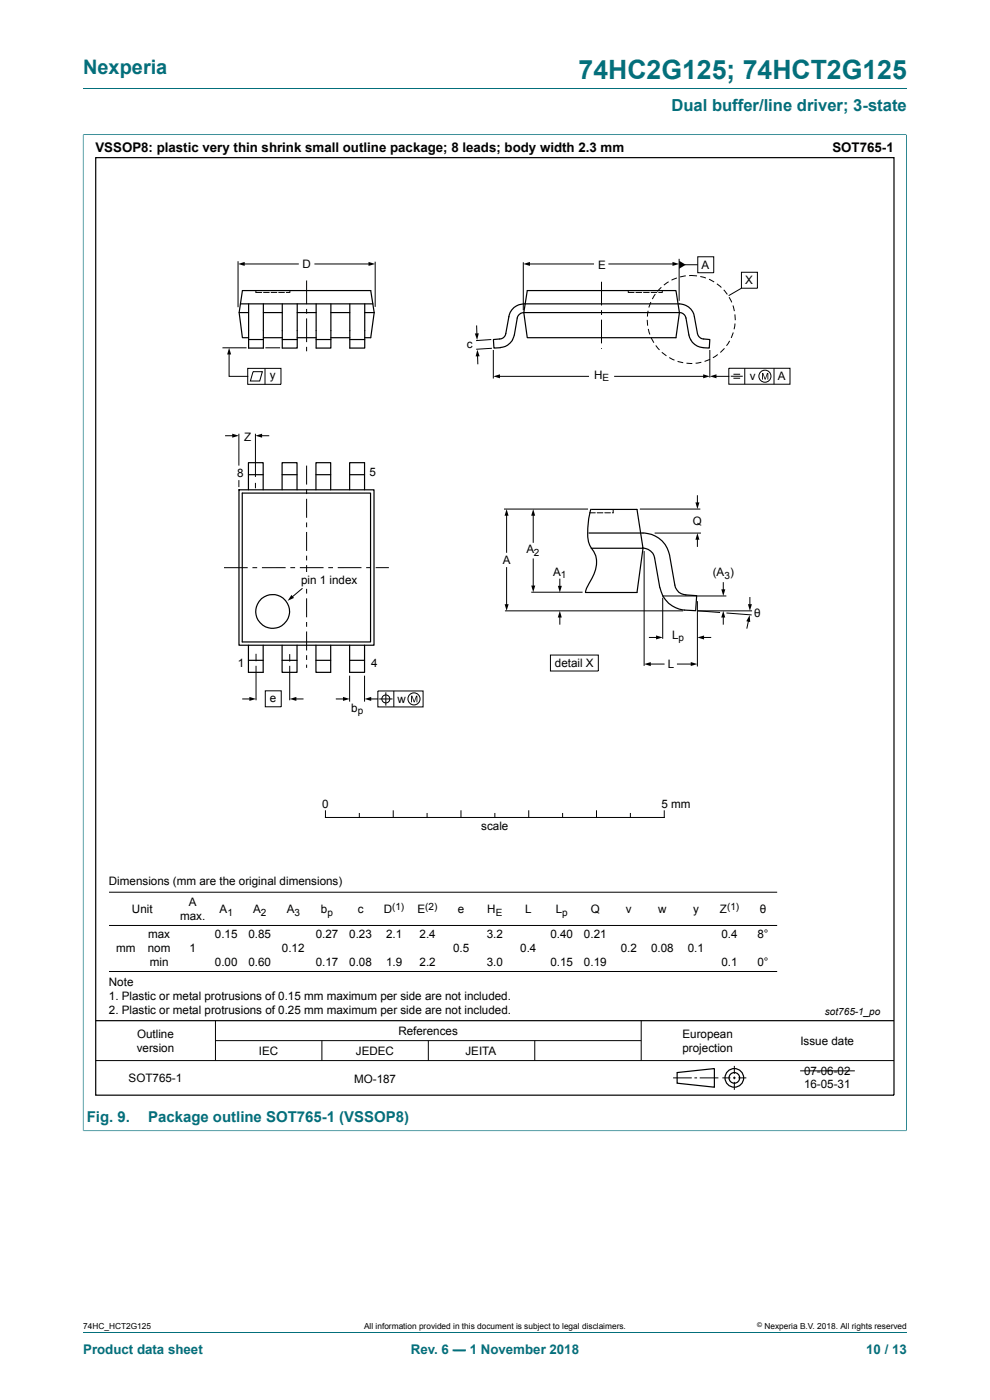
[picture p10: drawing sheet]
<svg xmlns="http://www.w3.org/2000/svg" width="210mm" height="297mm" viewBox="0 0 210 297" stroke-linecap="round" stroke-linejoin="round" font-family="sans-serif">
<path d="M17.6 18.8h174.8M17.6 28.6h174.7M17.6 28.5v211.5M192.3 28.5v211.5M17.6 239.9h174.7" fill="none" stroke="#036f7b" stroke-width=".21"/>
<g fill="none" stroke="#000" stroke-width=".21">
<path d="M50.5 55.4v9.8M51.6 56h11.7M66.8 56h11.7M79.6 55.5v9.6M111 55.6v10.2M112.1 56h13.8M127.6 59.8v5M129.2 56h13.7M141.8 59.8l-1 .7M143.6 59l-1.2 .4M144.1 54.9v8.9M145.2 56.2h2.8"/>
<path d="M145.5 58.5l-1.2 .3M146.2 58.5h1.7M148 54.5h3.4v3.4h-3.4zM148.5 58.7l1.2 .3M150.4 59.2l1.1 .6M157.3 57.8h3.4v3.3h-3.4zM47.2 73.8h5.1M48.6 74.9v4.9h3.9M52.5 78.1h7.1v3.4h-7.1zM53.7 78.9h2l-.6 1.9h-2zM56.2 78.1v3.4M56.3 73.8h3.1"/>
<path d="M101.1 69.1l.1 1.9M101.3 75.3l.1 1.9M104.2 72l-3.2 .3M104.3 73.9l-3.3 .2M104.6 74.3v6M105.8 79.8h19M127.6 65.8v1M127.6 67.8v5M127.6 73.8v.2M130.4 79.8h19M137.3 67.9l.1 1.2M137.5 65.9l-.2 1.3"/>
<path d="M137.5 69.8l.4 1.2M138.1 64.1l-.5 1.1M138.1 71.6l.6 1.1M139 62.4l-.6 1M139.1 73.3l.8 .9M140.3 60.9l-.9 .9M140.4 74.7l1 .8M142 75.9l1.1 .5M143.7 76.7l1.2 .3M145.6 77l1.3 .1M148.8 76.9l-1.2 .2M150.6 74.3v5.8"/>
<path d="M150.6 76.2l-1.1 .5M151.7 79.8h2.9M152.1 60.2l.9 .8M152.2 75.2l-1 .7M153.5 61.5l.8 1M153.7 73.9l-.9 .9M154.6 78.1h13v3.4h-13zM154.7 63.1l.5 1.1M154.8 72.3l-.7 1M155 79.8h2.6M155.5 64.8l.3 1.2M155.5 70.5l-.4 1.2"/>
<path d="M155.6 79.4h1.4M155.9 66.7l.1 1.2M155.9 68.6l-.2 1.3M157.3 61.1l-2.7 1.6M158 78.1v3.4M164.2 78.1v3.4M47.9 92.4h1.6M50.7 92v6.8M54.2 92v9.2M55.3 92.4h1.7M65 98.8v4M155.6 80.2h1.4"/>
<path d="M54.2 102.4v1.2M65 103.8v1M65 105.8v4M65 110.8v1M65 112.9v4M65 117.9v1M65 119.9v4M107.5 109.1v8.1M113.1 109.1v6M113.1 118.6v5.9M147.9 105.2v1.7M147.9 114.2v1.7"/>
<path d="M47.5 120.4h5M53.5 120.4h1.1M54.3 138.7v1.6M60.6 120.4h-5M61.5 138.8v1.5M61.6 120.4h1M63.6 120.4h5M64.1 124.9l-2.2 1.8M65 124.9v1M65 126.9v4M65 132v1M65 134v4"/>
<path d="M65 139v1M69.6 120.4h1M76.7 120.4h-5.1M77.7 120.4h1M79.7 120.4h2.8M107.1 129.6h37.8M107.5 120.4v8.1M112.7 125.6h10.9M116.8 139h10.1v3.4h-10.1zM118.8 122.9v1.7M118.8 130.7v1.7M137.8 135.2h1.6"/>
<path d="M140.6 126.8v8.7M140.6 126.4h13.5M147.9 127.5v13.9M148 129.6l4.7 .3M148 129.6h11.5M149.1 135.2h1.7M153.4 123.6v1.7M153.4 130.7v1.7M154.1 130l5.3 .5M158.8 131.6l-.4 1.7M159.1 126.8v1.7M51.5 148.3h1.7"/>
<path d="M54.3 141.2v7.4M56.3 146.6h3.4v3.3h-3.4zM61.5 141.2v7.4M62.6 148.3h1.7M65 141v.7M71.3 148.3h1.7M74.2 143.3v5.5M77.3 143.3v5.5M78.5 148.3h1.7M80.2 146.6h9.5v3.4h-9.5zM80.4 148.3h2.9M81.8 146.9v2.8"/>
<path d="M83.5 146.6v3.4M137.8 140.9h3.1M143.7 140.9h3.1M69 172v1.4h71.9v-1.4M76.2 172.6v.8M83.4 172v1.4M90.6 172.6v.8M97.8 172v1.4M105 172.6v.8M112.2 172v1.4M119.3 172.6v.8M126.5 172v1.4"/>
<path d="M133.7 172.6v.8M23.1 196.3h141.8M23.1 189.3h141.8M23.1 206.1h141.8M45.7 216.5v8.5M136 216.5v8.5M20.3 225h169.3M45.7 220.8h90.3M68.3 220.8v4.2M90.9 220.8v4.2M113.4 220.8v4.2M142.8 228.7h3.9"/>
<path d="M147.3 228.7h.6M148.4 228.7h4M153.2 228.7h1.7M155.5 228.7h.6M155.8 226.1v1.7M155.8 228.4v.5M155.8 229.5v1.7M156.6 228.7h1.7M169.7 227.2h11.6"/>
<circle cx="162.3" cy="79.8" r="1.28"/>
<circle cx="81.8" cy="148.3" r=".85"/>
<circle cx="87.8" cy="148.3" r="1.28"/>
</g>
<g fill="none" stroke="#000" stroke-width=".25">
<path d="M20.3 33.4h169.3v198.9h-169.3zM20.3 216.5h169.3M143.6 227.5l7.9-.8v3.9l-7.9-.8z"/>
<circle cx="155.8" cy="228.7" r="1.13"/>
<circle cx="155.8" cy="228.7" r="1.98"/>
</g>
<g fill="#000">
<path d="M50.5 56l1.4-.4v.8zM78.2 55.6l1.4 .4-1.4 .4zM111 56l1.4-.4v.8zM142.6 55.6l1.5 .4-1.5 .4zM144.1 55.3l1.4 .9-1.4 .8zM48.6 73.8l.4 1.4h-.8zM100.7 70.7h.9l-.4 1.4zM101.3 74.2l.4 1.4h-.8zM104.6 79.8l1.5-.4v.9zM149.2 79.4l1.4 .4-1.4 .5zM150.6 79.8l1.4-.4v.9zM49.3 92l1.4 .4-1.4 .5z"/>
<path d="M54.2 92.4l1.4-.4v.9zM161.6 79.1h.3l.4 1.2 .4-1.2h.3v1.4h-.2v-1.1l-.4 1.1h-.2l-.4-1.1v1.1h-.2zM107.5 108l.4 1.4h-.9zM113.1 108l.4 1.4h-.8zM147.9 113.1l.5 1.4h-.9zM147.5 106.6h.9l-.5 1.4zM61.8 126.2l.6 .7-1.4 .5zM107 128.2h.9l-.4 1.4zM112.7 124.2h.8l-.4 1.4zM118.8 129.6l.4 1.4h-.9zM118.3 124.3h.9l-.4 1.4zM139.2 134.8l1.4 .4-1.4 .4z"/>
<path d="M147.9 135.2l1.4-.4v.9zM153.4 129.6l.4 1.4h-.8zM153 125h.9l-.5 1.4zM159 130.5l.1 1.5-.8-.2zM158.7 128.2h.8l-.4 1.4zM52.9 147.8l1.4 .5-1.4 .4zM61.5 148.3l1.4-.5v.9zM72.8 147.8l1.4 .5-1.4 .4zM77.3 148.3l1.4-.5v.9zM87.2 147.6h.3l.4 1.2 .4-1.2h.2v1.4h-.2l.1-1.2-.4 1.2h-.2l-.4-1.2v1.2h-.2zM136.6 140.9l1.4-.4v.8zM146.5 140.4l1.4 .5-1.4 .4z"/>
</g>
<path d="M64.5 121.5h.9v2.5h-.9z" fill="#fefefe"/>
<path d="M64.5 121.5h.9v2.5h-.9z" fill="none" stroke="#fefefe" stroke-width=".21"/>
<g fill="none" stroke="#000" stroke-width=".21">
<path d="M65 59.5v5M54.3 61.6v.4h1.2M55.9 62h1.2M57.5 62h1.2M59.1 62h1.2M60.7 62h.8M61.5 61.7v.3M65 65.5v1M65 67.5v5.1M65 73.6v.9M133.3 61.6v.4h1.2M134.9 62h1.2"/>
<path d="M136.5 62h1.2M138.1 62h1.2M139.7 62h.7M140.5 61.7v.3M50.7 101.9v1.4M106.9 108h17.8M125.1 108.8h1.2M126.7 108.8h1.2M128.3 108.8h1.2M130.1 108.1v.7h-.2M135.7 108h12.9M136.6 116.9v24.4"/>
<path d="M138.9 113.1h9.8"/>
</g>
<g fill="none" stroke="#000" stroke-width=".25">
<path d="M50.7 66.3h2M51 64.5h28.1M52.7 64.5v9.3h3.2v-9.3M52.7 72h3.2M55.9 66.3h4M55.9 71.6h4M59.9 64.5v9.3h3.1v-9.3M59.9 72h3.1M63 66.3h4.1M63 71.6h4.1M67.1 64.5v9.3h3.1v-9.3M67.1 72h3.1"/>
<path d="M70.2 66.3h4M70.2 71.6h4M74.2 64.5v9.3h3.2v-9.3M74.2 72h3.2M77.4 66.3h2M79.4 66.3l-.8-4.7h-27.2l-.7 4.7 .7 5.3h1.3M79.4 66.3l-.8 5.3h-1.2M107.9 67.2a3.2 3.2 0 0 1 3.2-2.7h33a3.2 3.2 0 0 1 3.2 2.7l.6 3.6a1.41 1.41 0 0 0 1.4 1.1l1.3 .1-.1 1.8h-1.4M107.9 67.2l-.6 3.6a1.31 1.31 0 0 1-1.3 1.1l-1.3 .1 .1 1.8h1.3M111.1 66.3l.7 5.3h31.6l.8-5.3a1.38 1.38 0 0 1 1.3 1.2l.6 3.6a3.3 3.3 0 0 0 3 2.6M111.1 66.3a1.43 1.43 0 0 0-1.4 1.2l-.6 3.6a3.3 3.3 0 0 1-3 2.6M111.8 61.6h31.6l.7 4.7h-33z"/>
<path d="M50.7 103.9h28.6v33h-28.6zM51.4 104.6h27.2v31.6h-27.2zM52.7 103.9v-5.7h3.1v5.7M52.7 100.7h3.1M59.8 103.9v-5.7h3.2v5.7M59.8 100.7h3.2M67 103.9v-5.7h3.1v5.7M67 100.7h3.1M74.2 103.9v-5.7h3.1v5.7M74.2 100.7h3.1M124.9 113.1h11.5a5.8 5.8 0 0 1 5.6 4.7M125.3 108a15.7 15.7 0 0 0-.4 7.1l.2 .7a5.5 5.5 0 0 1 .5 6.9l-1.1 1.9-.3 1.1h10.9l1.3-9.4"/>
<path d="M125.5 108.1h9.6l1.3 8.2h-11M136.4 116.3h.1a2.62 2.62 0 0 1 2.4 2.1l1.1 6.3M142 117.8l1.1 6.3a2.4 2.4 0 0 0 2.3 2.1l2.4 .2-.2 3.2a7.1 7.1 0 0 1-6.5-2.4l-.5-.7-.6-1.8M52.7 136.9v5.7h3.1v-5.7M59.8 136.9v5.7h3.2v-5.7M67 136.9v5.7h3.1v-5.7M74.2 136.9v5.7h3.1v-5.7M52.7 140.1h3.1M59.8 140.1h3.2M67 140.1h3.1M74.2 140.1h3.1"/>
<circle cx="57.8" cy="129.7" r="3.6"/>
</g>
<path d="M17.6 28.6v211.2M17.7 28.6h174.5M192.3 28.6v211.2M17.7 239.9h174.5M17.6 282.6h174.8" fill="none" stroke="#036f7b" stroke-width=".21"/>
<text font-size="5.6" fill="#036f7b" x="122.7" y="16.8">74HC2G125; 74HCT2G125</text>
<text font-size="4.2" fill="#036f7b" x="17.6" y="15.6">Nexperia</text>
<text font-size="3.5" fill="#036f7b" x="142.4" y="23.7">Dual buffer/line driver; 3-state</text>
<g font-size="3.2" fill="#036f7b">
<text x="18.4" y="238">Fig. 9.</text>
<text x="31.4" y="238">Package outline SOT765-1 (VSSOP8)</text>
</g>
<g font-size="2.8">
<text x="20.2" y="32.2">VSSOP8: plastic very thin shrink small outline package; 8 leads; body width 2.3 mm</text>
<text x="176.6" y="32.2">SOT765-1</text>
</g>
<g font-size="2.8" fill="#036f7b">
<text x="17.6" y="287.2">Product data sheet</text>
<text x="87.2" y="287.2">Rev. 6 — 1 November 2018</text>
<text x="183.7" y="287.2">10 / 13</text>
</g>
<g font-size="2.5">
<text x="64.2" y="56.8">D</text>
<text x="126.9" y="57">E</text>
<text x="148.8" y="57">A</text>
<text x="158.1" y="60.2">X</text>
<text x="99" y="73.8">c</text>
<text x="57.3" y="80.4">y</text>
<text x="126" y="80.4">H</text>
<text x="159.1" y="80.6">v</text>
<text x="165" y="80.6">A</text>
<text x="51.8" y="93.5">Z</text>
<text x="50.3" y="101.1">8</text>
<text x="78.4" y="101.1">5</text>
<text x="147" y="111.3">Q</text>
<text x="106.7" y="119.7">A</text>
<text x="111.7" y="117.4">A</text>
<text x="63.9" y="123.8">pin 1 index</text>
<text x="117.3" y="122.2">A</text>
<text x="151.2" y="122.3">(A )</text>
<text x="159.9" y="130.8">θ</text>
<text x="142.6" y="135.6">L</text>
<text x="50.5" y="141.6">1</text>
<text x="78.7" y="141.6">4</text>
<text x="117.7" y="141.5">detail X</text>
<text x="141.7" y="141.7">L</text>
<text x="57.3" y="148.8">e</text>
<text x="84.3" y="149.1">w</text>
<text x="74.5" y="151.1">b</text>
<text x="68.3" y="171.4">0</text>
<text x="140.3" y="171.4">5 mm</text>
<text x="102.1" y="176">scale</text>
<text x="23.1" y="187.8">Dimensions (mm are the original dimensions)</text>
<text x="28" y="193.8">Unit</text>
<text x="38.2" y="195.1">max.</text>
<text x="40.1" y="192.2">A</text>
<text x="46.6" y="193.8">A</text>
<text x="53.7" y="193.8">A</text>
<text x="60.8" y="193.8">A</text>
<text x="68.1" y="193.8">b</text>
<text x="75.9" y="193.8">c</text>
<text x="81.4" y="193.8">D</text>
<text x="88.6" y="193.8">E</text>
<text x="97.1" y="193.8">e</text>
<text x="103.4" y="193.8">H</text>
<text x="111.4" y="193.8">L</text>
<text x="117.9" y="193.8">L</text>
<text x="125.3" y="193.8">Q</text>
<text x="132.8" y="193.8">v</text>
<text x="139.6" y="193.8">w</text>
<text x="147.1" y="193.8">y</text>
<text x="152.7" y="193.8">Z</text>
<text x="161.2" y="193.8">θ</text>
<text x="24.6" y="202">mm</text>
<text x="31.4" y="202">nom</text>
<text x="31.4" y="199.1">max</text>
<text x="40.2" y="202">1</text>
<text x="45.6" y="199.1">0.15</text>
<text x="52.7" y="199.1">0.85</text>
<text x="59.8" y="202">0.12</text>
<text x="67" y="199.1">0.27</text>
<text x="74.1" y="199.1">0.23</text>
<text x="81.9" y="199.1">2.1</text>
<text x="89" y="199.1">2.4</text>
<text x="96.1" y="202">0.5</text>
<text x="103.2" y="199.1">3.2</text>
<text x="110.3" y="202">0.4</text>
<text x="116.8" y="199.1">0.40</text>
<text x="123.9" y="199.1">0.21</text>
<text x="131.7" y="202">0.2</text>
<text x="138.1" y="202">0.08</text>
<text x="145.9" y="202">0.1</text>
<text x="153" y="199.1">0.4</text>
<text x="160.7" y="199.1">8°</text>
<text x="23.1" y="209.2">Note</text>
<text x="31.8" y="205">min</text>
<text x="45.6" y="204.9">0.00</text>
<text x="52.7" y="204.9">0.60</text>
<text x="67" y="204.9">0.17</text>
<text x="74.1" y="204.9">0.08</text>
<text x="81.9" y="204.9">1.9</text>
<text x="89" y="204.9">2.2</text>
<text x="103.2" y="204.9">3.0</text>
<text x="116.8" y="204.9">0.15</text>
<text x="123.9" y="204.9">0.19</text>
<text x="153" y="204.9">0.1</text>
<text x="160.7" y="204.9">0°</text>
<text x="23.1" y="212.1">1. Plastic or metal protrusions of 0.15 mm maximum per side are not included.</text>
<text x="23.1" y="215.1">2. Plastic or metal protrusions of 0.25 mm maximum per side are not included.</text>
<text x="29.1" y="220.1">Outline</text>
<text x="84.5" y="219.6">References</text>
<text x="144.8" y="220.1">European</text>
<text x="169.8" y="221.6">Issue date</text>
<text x="29" y="223.1">version</text>
<text x="54.9" y="223.8">IEC</text>
<text x="75.5" y="223.8">JEDEC</text>
<text x="98.7" y="223.8">JEITA</text>
<text x="144.8" y="223.1">projection</text>
<text x="170.5" y="227.9">07-06-02</text>
<text x="27.3" y="229.5">SOT765-1</text>
<text x="75.1" y="229.7">MO-187</text>
<text x="170.5" y="230.9">16-05-31</text>
</g>
<g font-size="2.1">
<text x="127.8" y="80.9">E</text>
<text x="113.3" y="117.9">2</text>
<text x="119" y="122.6">1</text>
<text x="153.7" y="122.8">3</text>
<text x="143.9" y="136.1">p</text>
<text x="75.9" y="151.6">p</text>
<text x="48.2" y="194.2">1</text>
<text x="55.4" y="194.2">2</text>
<text x="62.5" y="194.2">3</text>
<text x="69.5" y="194.2">p</text>
<text x="83.2" y="193">(1)</text>
<text x="90.2" y="193">(2)</text>
<text x="105.1" y="194.2">E</text>
<text x="119.2" y="194.2">p</text>
<text x="154.2" y="193">(1)</text>
<text x="175" y="215.2">sot765-1_po</text>
</g>
<g font-size="1.8">
<text x="17.6" y="282">74HC_HCT2G125</text>
<text x="77.2" y="282">All information provided in this document is subject to legal disclaimers.</text>
<text x="162.2" y="282">Nexperia B.V. 2018. All rights reserved</text>
</g>
<text font-size="1.4" x="160.6" y="281.6">©</text>
</svg>
